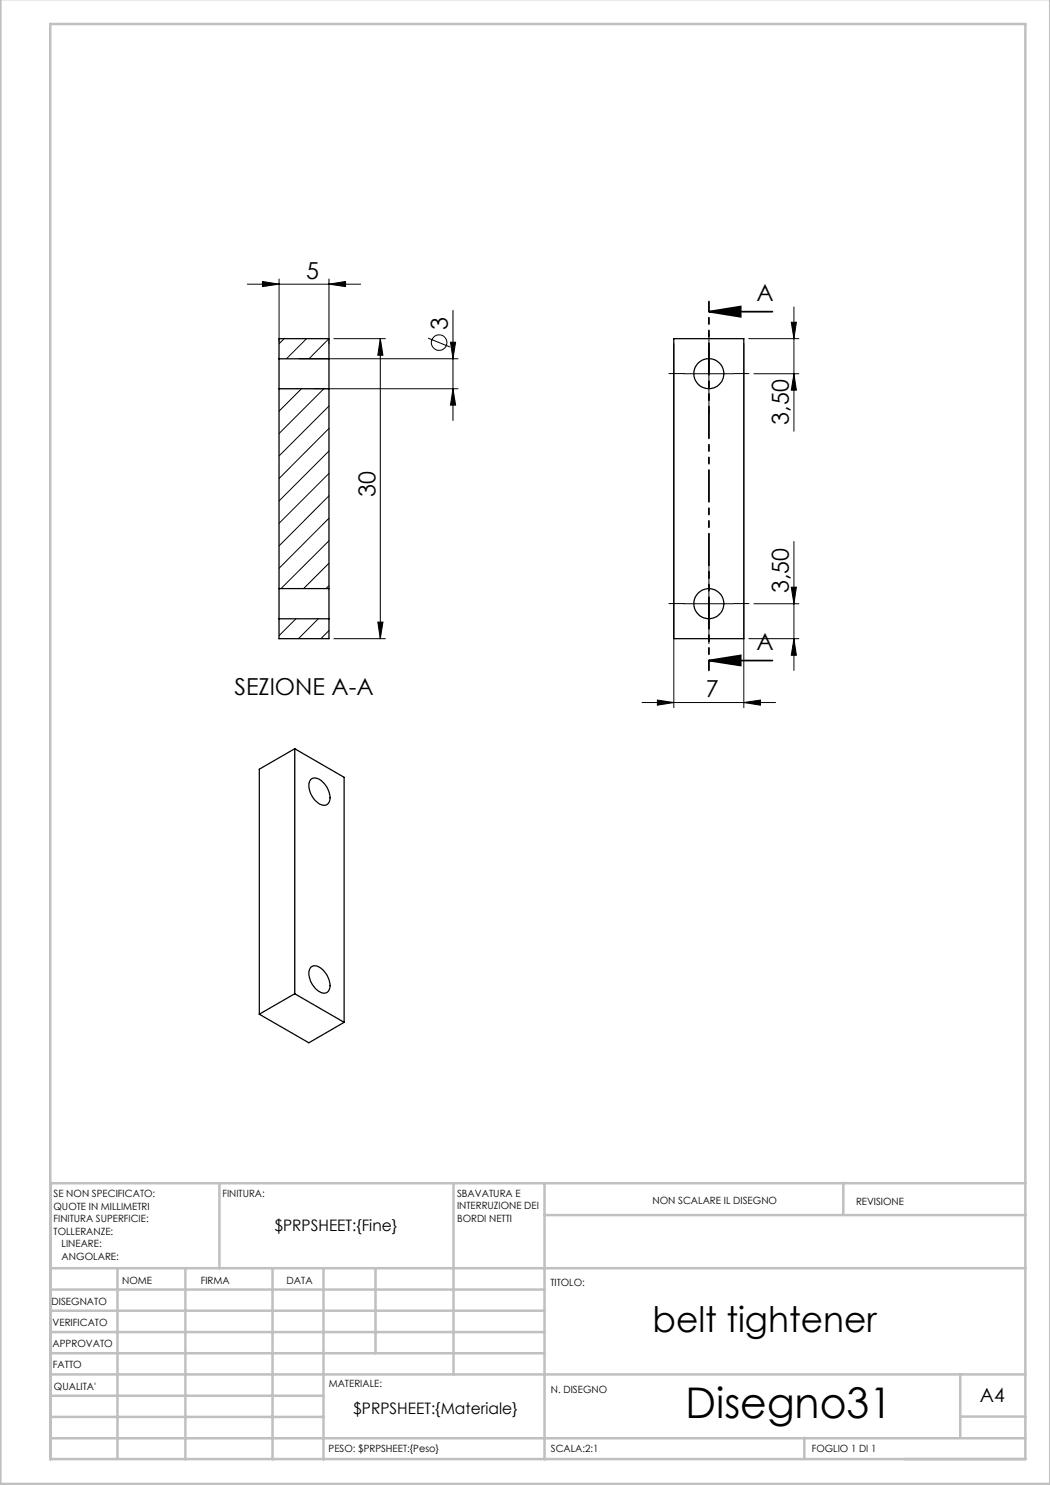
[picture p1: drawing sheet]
<svg xmlns="http://www.w3.org/2000/svg" width="210mm" height="297mm" viewBox="0 0 210 297" stroke-linecap="round" stroke-linejoin="round" font-family="sans-serif">
<g fill="none" stroke="#000" stroke-width=".2">
<path d="M49.5 56.8h22.6M52.5 56.3l3.3 .5-3.3 .5zM55.8 55.8v12.5M65.8 56.8l3.3-.5v1zM65.8 55.8v13M56.8 67.7l-1 1.1M59.8 71.8h31.8M60.3 77.7l-4.5 4.5M61.3 67.7l-4 4.1M62.9 77.7h28.7M64.8 77.7l-9 9M65.8 67.7l-4 4.1"/>
<path d="M66.8 67.7h10.3M76.1 67.7v60M76.1 67.7l.5 3.3h-1zM85.6 67.6l4.5 1.8M90.1 68.4h1l-.5 3.4zM90.6 77.7l.5 3.3h-1zM90.6 62.1v22M134.8 68.8v72.7M136.8 74.8h10M141.8 69.7v10M148.8 68.8v72.7M149.8 67.7h10"/>
<path d="M150.8 74.8h9M158.3 64.4h1l-.5 3.3zM158.8 61.4v24.9M158.8 74.8l.5 3.2h-1zM65.8 81.2l-10 10M65.8 85.7l-10 10M65.8 90.2l-10 10M65.8 94.7l-10 10M65.8 99.2l-10 10M65.8 117.1l-.6 .6M65.8 103.6l-10 10.1M65.8 108.2l-9.6 9.5"/>
<path d="M65.8 112.6l-5.1 5.1M141.8 115.7v10M158.3 117.4h1l-.5 3.4zM158.8 108.3v25.8M59.2 123.8l-3.4 3.3M63.7 123.8l-4 3.9M65.8 126.1l-1.6 1.6M66.8 127.7h10.3M75.6 124.4h1l-.5 3.3zM136.8 120.8h10M149.8 127.7h10M150.8 120.8h9"/>
<path d="M158.8 127.7l.5 3.4h-1zM128.4 140.5h26.7M131.5 140l3.3 .5-3.3 .5zM148.8 140.5l3.3-.5v1z"/>
<circle cx="87.8" cy="68.5" r="1.55"/>
</g>
<path d="M141.8 62.3l6.3-1v2.1zM141.8 62.3h12.7M141.8 132.1l6.3-1v2zM141.8 132.1h12.7" fill="none" stroke="#000" stroke-width=".35"/>
<path d="M136.8 74.7h-3M141.8 69.7v-3M141.8 79.7v3M146.8 74.7h3M141.8 115.7v-3M136.8 120.7h-3M141.8 125.7v3M146.8 120.7h3" fill="none" stroke="#000" stroke-width=".2" stroke-dasharray="15.2 1.3 1.3 1.3"/>
<path d="M141.8 60.3v73.8" fill="none" stroke="#000" stroke-width=".35" stroke-dasharray="6.3 1.3 1.3 1.3 1.3 1.3" stroke-dashoffset="4.4"/>
<g fill="none" stroke="#c0c0c0" stroke-width=".5">
<path d="M.1 -.1v296.9h209.9v-296.9M10.1 4.8h195v287h-195zM43.9 236.6v17M90.7 236.6v38.3M108.9 236.6v55.3M168.7 236.6v6.3M205.1 236.6h-195v55.3M10.1 253.6h195M10.1 257.9h98.8M23.5 253.6v38.2M37.1 253.6v38.3M54.5 253.6v38.3"/>
<path d="M64.7 253.6v38.3M75.1 253.6v17M108.9 243h96.2M10.1 270.6h98.8M10.1 266.4h98.8M10.1 262.1h98.8M10.1 279.1h54.6M10.1 274.9h195M192.1 274.8v12.7M10.1 287.7h195M10.1 283.4h54.6M160.9 287.5v4.3"/>
<path d="M192.1 283.3h13"/>
</g>
<g fill="#000">
<path d="M52.5 56.3l3.3 .5-3.3 .5zM65.8 56.8l3.3-.5v1z"/>
<path d="M90.6 77.7l.5 3.3h-1zM90.1 68.4h1l-.5 3.4z"/>
<path d="M141.8 62.3l6.3-1v2.1zM141.8 132.1l6.3-1v2z"/>
<path d="M158.8 74.8l.5 3.2h-1zM158.3 64.4h1l-.5 3.3z"/>
<path d="M158.3 117.4h1l-.5 3.4zM158.8 127.7l.5 3.4h-1zM76.1 67.7l.5 3.3h-1zM75.6 124.4h1l-.5 3.3z"/>
<path d="M148.8 140.5l3.3-.5v1zM131.5 140l3.3 .5-3.3 .5z"/>
</g>
<g fill="none" stroke="#000" stroke-width=".25">
<path d="M55.8 71.8v5.9M55.8 71.8v-4.1h10v4.1M55.8 71.8h10M55.8 77.7h10M55.8 77.7v40M65.8 71.8v5.9M65.8 77.7v40M134.8 67.7h14v60h-14zM55.8 117.7v6.1M55.8 117.7h10M65.8 117.7v6.1M55.8 123.8v3.9h10v-3.9"/>
<path d="M55.8 123.8h10M58.9 149.8l9.9 5.7v49M58.9 149.8v49M58.9 149.8l-7 4v49M62.1 155.9a1.98 1.98 0 0 1 2.8 .8 3.8 3.8 0 0 1 .9 3.8 1.36 1.36 0 0 1-2.2 .1 4.2 4.2 0 0 1-1.7-4.3zM58.9 198.8l-7 4M58.9 198.8l9.9 5.7M62.1 193.5a1.75 1.75 0 0 1 2.5 .5 3.9 3.9 0 0 1 1.2 4.1 1.36 1.36 0 0 1-2.2 .1 4.2 4.2 0 0 1-1.7-4.3zM51.9 202.8l9.9 5.8 7-4.1"/>
<circle cx="141.8" cy="74.7" r="3"/>
<circle cx="141.8" cy="120.7" r="3"/>
</g>
<text font-size="8.5" x="137.1" y="283.5">Disegno31</text>
<text font-size="7.1" x="130.5" y="266.4">belt tightener</text>
<g font-size="4.7">
<text x="61.2" y="55.8">5</text>
<text x="89.6" y="65.9" transform="rotate(-90 89.6 65.9)">3</text>
<text x="151.3" y="60.2">A</text>
<text x="157.8" y="84.9" transform="rotate(-90 157.8 84.9)">3,50</text>
<text x="75.1" y="99.5" transform="rotate(-90 75.1 99.5)">30</text>
<text x="157.8" y="118.6" transform="rotate(-90 157.8 118.6)">3,50</text>
<text x="151.3" y="130">A</text>
<text x="46.9" y="139">SEZIONE A-A</text>
<text x="141.1" y="139.5">7</text>
</g>
<text font-size="3.9" x="196" y="280.4">A4</text>
<g font-size="3.2">
<text x="54.9" y="246.3">$PRPSHEET:{Fine}</text>
<text x="70.7" y="282.8">$PRPSHEET:{Materiale}</text>
</g>
<g font-size="2">
<text x="10.7" y="239.5">SE NON SPECIFICATO:</text>
<text x="44.5" y="239.5">FINITURA:</text>
<text x="91.4" y="239.4">SBAVATURA E</text>
<text x="10.7" y="242">QUOTE IN MILLIMETRI</text>
<text x="10.7" y="244.5">FINITURA SUPERFICIE:</text>
<text x="91.4" y="241.9">INTERRUZIONE DEI</text>
<text x="91.4" y="244.4">BORDI NETTI</text>
<text x="130.5" y="240.8">NON SCALARE IL DISEGNO</text>
<text x="171.2" y="241">REVISIONE</text>
<text x="10.7" y="247">TOLLERANZE:</text>
<text x="12.3" y="249.5">LINEARE:</text>
<text x="12.3" y="252">ANGOLARE:</text>
<text x="24.4" y="256.9">NOME</text>
<text x="40.1" y="256.8">FIRMA</text>
<text x="57.3" y="256.8">DATA</text>
<text x="110.1" y="257.1">TITOLO:</text>
<text x="10.3" y="260.9">DISEGNATO</text>
<text x="10.5" y="269.3">APPROVATO</text>
<text x="10.5" y="265.2">VERIFICATO</text>
<text x="10.6" y="273.6">FATTO</text>
<text x="10.8" y="278">QUALITA'</text>
<text x="65.8" y="277.4">MATERIALE:</text>
<text x="110.2" y="278.5">N. DISEGNO</text>
<text x="65.7" y="290.4">PESO: $PRPSHEET:{Peso}</text>
<text x="110.2" y="290.5">SCALA:2:1</text>
<text x="162.4" y="290.4">FOGLIO 1 DI 1</text>
</g>
</svg>
